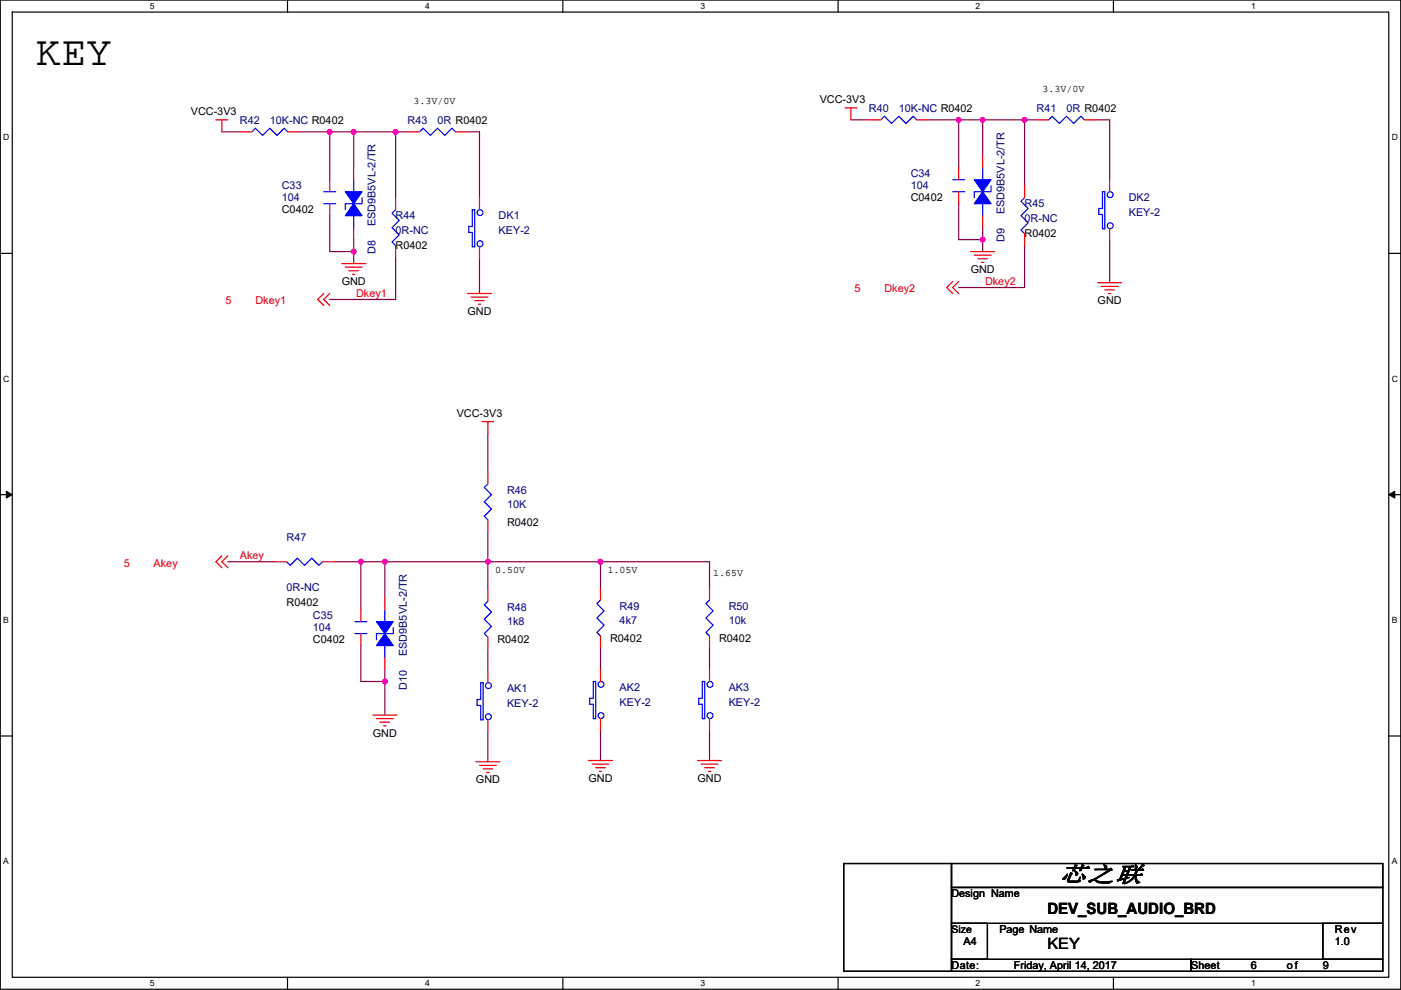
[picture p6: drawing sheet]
<svg xmlns="http://www.w3.org/2000/svg" width="297mm" height="210mm" viewBox="0 0 297 210" stroke-linecap="round" stroke-linejoin="round" font-family="sans-serif">
<path d="M.1 0h296.9v209.8h-296.9zM2.6 2.6h291.8v204.7h-291.8z" fill="none" stroke="#000" stroke-width=".25"/>
<g fill="#fff">
<path d="M31.8 .3h1v2h-1z"/>
<path d="M31.8 207.5h1v2.1h-1z"/>
</g>
<path d="M61 0v2.6M61 207.3v2.5" fill="none" stroke="#000" stroke-width=".25"/>
<g fill="#fff">
<path d="M90.1 .3h1v2h-1z"/>
<path d="M90.1 207.5h1v2.1h-1z"/>
</g>
<path d="M119.3 0v2.6M119.3 207.3v2.5" fill="none" stroke="#000" stroke-width=".25"/>
<g fill="#fff">
<path d="M148.5 .3h1v2h-1z"/>
<path d="M148.5 207.5h1v2.1h-1z"/>
</g>
<path d="M177.7 0v2.6M177.7 207.3v2.5" fill="none" stroke="#000" stroke-width=".25"/>
<g fill="#fff">
<path d="M206.9 .3h1v2h-1z"/>
<path d="M206.9 207.5h1v2.1h-1z"/>
</g>
<path d="M236.1 0v2.6M236.1 207.3v2.5" fill="none" stroke="#000" stroke-width=".25"/>
<g fill="#fff">
<path d="M265.2 .3h1v2h-1z"/>
<path d="M265.2 207.5h1v2.1h-1z"/>
<path d="M.7 28.2h1.3v2h-1.3z"/>
<path d="M295.1 28.2h1.3v2h-1.3z"/>
<path d="M.7 79.3h1.3v2.1h-1.3z"/>
<path d="M295.1 79.3h1.3v2.1h-1.3z"/>
</g>
<path d="M.1 53.7h2.5M294.4 53.7h2.6" fill="none" stroke="#000" stroke-width=".25"/>
<g fill="#fff">
<path d="M.7 130.5h1.2v2h-1.2z"/>
<path d="M295.1 130.5h1.2v2h-1.2z"/>
</g>
<path d="M.1 104.9h2.5M294.4 104.9h2.6" fill="none" stroke="#000" stroke-width=".25"/>
<path d="M1.3 104.2l1.3 .7-1.3 .7zM294.4 104.9l1.3-.7v1.4z" fill="#000" stroke="#000" stroke-width=".21"/>
<g fill="#fff">
<path d="M.7 181.7h1.2v2h-1.2z"/>
<path d="M295.1 181.7h1.2v2h-1.2z"/>
</g>
<path d="M.1 156.1h2.5M294.4 156.1h2.6M178.9 183.2h22.8v22.8h-22.8zM201.7 183.2h91.5v5h-91.5zM201.7 188.2h91.5v7.7h-91.5zM201.7 195.9h7.7v7.6h-7.7zM280.5 195.9h12.7v7.6h-12.7zM201.7 203.5h50.8v2.5h-50.8zM252.5 203.5h40.7v2.5h-40.7z" fill="none" stroke="#000" stroke-width=".25"/>
<g fill="none" stroke="#800040" stroke-width=".25">
<path d="M47.1 28h3.8M63.6 28h6.3M69.9 28h5.1v7.6M69.9 28v10.1M75 28h8.9M83.9 28h2.5M83.9 28v13.9M99.1 28h2.6v13.9M180.4 25.4h3.8M196.9 25.4h6.4M203.3 25.4v10.2M203.3 25.4h5"/>
<path d="M208.3 25.4v7.6M208.3 25.4h8.9M217.2 25.4v14M217.2 25.4h2.6M232.5 25.4h2.8v12.7M69.9 45.7v7.7h5.1M75 53.4v2.5M75 50.8v2.6M83.9 54.6v8.9h-14M101.7 54.9v7.4M203.3 43.2v7.6h5M208.3 50.8v2.6"/>
<path d="M208.3 48.3v2.5M217.2 52.1v8.9h-13.9M235.3 51.1v8.9M103.4 92v8.1M48.3 119.1h9.9M70.9 119.1h5.6M76.5 119.1v10.2M76.5 119.1h5.1M81.6 119.1v7.7M81.6 119.1h45.7M103.4 112.8v12.2M76.5 136.9v7.6h5.1"/>
<path d="M103.4 137.7v4.6M127.3 137.4v4.6M127.3 124.7v-5.6h23.1v5.6M150.4 137.4v4.6M81.6 144.5v7.2M81.6 142v2.5M81.6 144.5h.2M103.4 155.2v6.4M127.3 155v6.3M150.4 155v6.3"/>
</g>
<g fill="#f0f" stroke="#f0f" stroke-width=".25">
<circle cx="69.9" cy="27.9" r=".5"/>
<circle cx="75" cy="53.3" r=".5"/>
<circle cx="83.9" cy="27.9" r=".5"/>
<circle cx="75" cy="27.9" r=".5"/>
<circle cx="217.2" cy="25.4" r=".5"/>
<circle cx="208.3" cy="25.4" r=".5"/>
<circle cx="203.2" cy="25.4" r=".5"/>
<circle cx="208.3" cy="50.8" r=".5"/>
<circle cx="81.6" cy="144.5" r=".5"/>
<circle cx="76.5" cy="119.1" r=".5"/>
<circle cx="81.6" cy="119.1" r=".5"/>
<circle cx="103.4" cy="119.1" r=".5"/>
<circle cx="127.3" cy="119.1" r=".5"/>
</g>
<g fill="none" stroke="#f00" stroke-width=".25">
<path d="M45.8 25.4h2.5M47.1 25.4v2.6M50.9 28h2.5M61 28h2.6M69.9 38.1v2.6M75 35.6v2.5M86.4 28h2.6M96.6 28h2.5M179.1 22.9h2.6M180.4 22.9v2.5M184.2 25.4h2.5M194.4 25.4h2.5"/>
<path d="M203.3 35.6v2.5M208.3 33v2.6M217.2 39.4v2.5M219.8 25.4h2.5M229.9 25.4h2.6M235.3 38.1v2.6M69.9 43.2v2.5M72.5 55.9h5M73.2 56.7h3.6M74 57.4h2M74.7 58.2h.5M75 48.3v2.5"/>
<path d="M83.9 52.1v2.5M83.9 41.9v2.6M101.7 52.3v2.6M101.7 41.9v2.6M202 59.7l-1.3 1.3 1.3 1.3M203.3 59.7l-1.3 1.3 1.3 1.3M203.3 40.7v2.5M205.8 53.4h5.1M206.6 54.1h3.5M207.3 54.9h2.1M208.1 55.6h.5M208.3 45.7v2.6"/>
<path d="M217.2 49.6v2.5M232.7 60h5.1M235.3 48.5v2.6M68.6 62.3l-1.2 1.2 1.2 1.3M69.9 62.3l-1.3 1.2 1.3 1.3M99.1 62.3h5.1M99.9 63h3.5M100.6 63.8h2.1M101.4 64.5h.5M233.5 60.7h3.5M234.2 61.5h2.1M235 62.3h.5"/>
<path d="M102.2 89.4h2.5M103.4 89.4v2.6M47.1 117.9l-1.3 1.2 1.3 1.3M48.3 117.9l-1.2 1.2 1.2 1.3M58.2 119.1h2.6M68.4 119.1h2.5M103.4 110.3v2.5M103.4 100.1v2.5M76.5 134.4v2.5M76.5 129.3v2.5M81.6 126.8v2.5M81.6 139.5v2.5"/>
<path d="M103.4 135.1v2.6M103.4 125v2.5M127.3 134.9v2.5M127.3 124.7v2.6M150.4 134.9v2.5M150.4 124.7v2.6M79.1 151.7h5M79.8 152.4h3.6M80.6 153.2h2M81.3 153.9h.5M103.4 152.7v2.5M103.4 142.3v2.5"/>
<path d="M127.3 152.4v2.6M127.3 142v2.5M150.4 152.4v2.6M150.4 142v2.5M100.9 161.6h5.1M101.7 162.3h3.5M102.4 163.1h2.1M103.2 163.9h.5M124.8 161.3h5.1M125.5 162.1h3.6M126.3 162.8h2M127.1 163.6h.5"/>
<path d="M147.9 161.3h5.1M148.7 162.1h3.5M149.4 162.8h2M150.2 163.6h.5"/>
</g>
<g fill="none" stroke="#00f" stroke-width=".25">
<path d="M53.4 28l.8-.8 1.5 1.5 1.5-1.5 1.5 1.5 1.6-1.5 .7 .8M75 38.1v2.6M89 28l.7-.8 1.5 1.5 1.6-1.5 1.5 1.5 1.5-1.5 .8 .8M186.7 25.4l.8-.7 1.5 1.5 1.6-1.5 1.5 1.5 1.5-1.5 .8 .7M202 38.1h2.5M208.3 35.6v2.5M210.1 39.4v1.3h-3.5v1.2M222.3 25.4l.8-.7 1.5 1.5 1.5-1.5 1.5 1.5 1.6-1.5 .7 .7M68.6 43.2h2.6M68.6 40.7h2.6M75 45.7v2.6M76.8 41.9v1.3h-3.6v1.3"/>
<path d="M83.9 44.5l-.8 .7 1.5 1.6-1.5 1.5 1.5 1.5-1.5 1.5 .8 .8M100.1 44.5h.5v7.8h-.5v-3h-.7v-1.3h.7zM202 40.7h2.5M208.3 43.2v2.5M217.2 41.9l-.7 .8 1.5 1.5-1.5 1.5 1.5 1.6-1.5 1.5 .7 .8M233.7 40.7h.5v7.8h-.5v-3h-.7v-1.3h.7zM60.8 119.1l.7 .8 1.6-1.5 1.5 1.5 1.5-1.5 1.5 1.5 .8-.8M103.4 102.6l-.7 .8 1.5 1.5-1.5 1.5 1.5 1.6-1.5 1.5 .7 .8M75.2 134.4h2.6M75.2 131.8h2.6M81.6 129.3v2.5M81.6 136.9v2.6"/>
<path d="M83.4 133.1v1.3h-3.6v1.3M103.4 127.5l-.7 .8 1.5 1.5-1.5 1.5 1.5 1.6-1.5 1.5 .7 .7M127.3 127.3l-.7 .7 1.5 1.6-1.5 1.5 1.5 1.5-1.5 1.5 .7 .8M150.4 127.3l-.7 .7 1.5 1.6-1.5 1.5 1.5 1.5-1.5 1.5 .7 .8M101.9 144.8h.5v7.9h-.5v-3.1h-.7v-1.2h.7zM125.8 144.5h.5v7.9h-.5v-3h-.8v-1.3h.8zM148.9 144.5h.5v7.9h-.5v-3h-.8v-1.3h.8z"/>
<circle cx="101.8" cy="45.1" r=".62"/>
<circle cx="101.8" cy="51.7" r=".62"/>
<circle cx="235.4" cy="41.3" r=".62"/>
<circle cx="235.4" cy="47.9" r=".62"/>
<circle cx="103.6" cy="152" r=".62"/>
<circle cx="103.6" cy="145.4" r=".62"/>
<circle cx="127.4" cy="145.2" r=".62"/>
<circle cx="127.4" cy="151.8" r=".62"/>
<circle cx="150.5" cy="151.8" r=".62"/>
<circle cx="150.5" cy="145.2" r=".62"/>
</g>
<g fill="#00f" stroke="#00f" stroke-width=".25">
<path d="M79.8 131.8h3.6l-1.8 2.6z" fill-rule="evenodd"/>
<path d="M81.6 134.4l1.8 2.5h-3.6z" fill-rule="evenodd"/>
<path d="M73.2 40.7h3.6l-1.8 2.5z" fill-rule="evenodd"/>
<path d="M75 43.2l1.8 2.5h-3.6z" fill-rule="evenodd"/>
<path d="M206.6 38.1h3.5l-1.8 2.6z" fill-rule="evenodd"/>
<path d="M208.3 40.7l1.8 2.5h-3.5z" fill-rule="evenodd"/>
</g>
<text font-size="8.9" x="7.7" y="13.8">KEY</text>
<text font-size="4.9" x="224.6" y="187">芯之联</text>
<g font-size="3.3">
<text x="222.1" y="193.8">DEV_SUB_AUDIO_BRD</text>
<text x="222.1" y="201.4">KEY</text>
</g>
<g font-size="2.3">
<text x="173.8" y="21.9">VCC-3V3</text>
<text x="40.4" y="24.4">VCC-3V3</text>
<text x="59.8" y="45.3">C0402</text>
<text x="193.1" y="42.7">C0402</text>
<text x="83.9" y="52.9">R0402</text>
<text x="217.2" y="50.3">R0402</text>
<text x="205.8" y="58">GND</text>
<text x="72.5" y="60.5">GND</text>
<text x="232.7" y="64.6">GND</text>
<text x="99.1" y="66.8">GND</text>
<text x="96.8" y="88.4">VCC-3V3</text>
<text x="107.5" y="111.5">R0402</text>
<text x="60.8" y="128.6">R0402</text>
<text x="66.4" y="136.4">C0402</text>
<text x="105.5" y="136.4">R0402</text>
<text x="129.3" y="136.2">R0402</text>
<text x="152.5" y="136.2">R0402</text>
<text x="79.1" y="156.3">GND</text>
<text x="100.9" y="166.2">GND</text>
<text x="124.8" y="165.9">GND</text>
<text x="147.9" y="165.9">GND</text>
<text x="201.7" y="190.3">Design Name</text>
<text x="211.9" y="197.9">Page Name</text>
<text x="283" y="197.9">Rev</text>
<text x="204.3" y="200.4">A4</text>
<text x="283" y="200.4">1.0</text>
<text x="201.7" y="205.5">Date:</text>
<text x="214.9" y="205.5">Friday, April 14, 2017</text>
<text x="252.5" y="205.5">Sheet</text>
<text x="265.2" y="205.5">6</text>
<text x="272.9" y="205.5">of</text>
<text x="280.5" y="205.5">9</text>
</g>
<g font-size="2.3" fill="#000080">
<text x="184.2" y="23.7">R40</text>
<text x="190.6" y="23.7">10K-NC R0402</text>
<text x="219.8" y="23.7">R41</text>
<text x="226.1" y="23.7">0R R0402</text>
<text x="50.9" y="26.2">R42</text>
<text x="57.2" y="26.2">10K-NC R0402</text>
<text x="86.4" y="26.2">R43</text>
<text x="92.8" y="26.2">0R R0402</text>
<text x="59.8" y="40.2">C33</text>
<text x="193.1" y="37.6">C34</text>
<text x="193.1" y="40.2">104</text>
<text x="59.8" y="42.7">104</text>
<text x="83.9" y="46.5">R44</text>
<text x="105.7" y="46.5">DK1</text>
<text x="213" y="45.5" transform="rotate(-90 213 45.5)">ESD9B5VL-2/TR</text>
<text x="217.2" y="44">R45</text>
<text x="217.2" y="47">0R-NC</text>
<text x="239.3" y="42.7">DK2</text>
<text x="239.3" y="45.8">KEY-2</text>
<text x="79.6" y="53.9" transform="rotate(-90 79.6 53.9)">D8</text>
<text x="79.6" y="48" transform="rotate(-90 79.6 48)">ESD9B5VL-2/TR</text>
<text x="83.9" y="49.6">0R-NC</text>
<text x="105.7" y="49.6">KEY-2</text>
<text x="213" y="51.3" transform="rotate(-90 213 51.3)">D9</text>
<text x="107.5" y="104.7">R46</text>
<text x="107.5" y="107.7">10K</text>
<text x="60.8" y="114.9">R47</text>
<text x="60.8" y="125.3">0R-NC</text>
<text x="66.4" y="131.4">C35</text>
<text x="107.5" y="129.6">R48</text>
<text x="131.4" y="129.3">R49</text>
<text x="154.5" y="129.3">R50</text>
<text x="66.4" y="133.9">104</text>
<text x="107.5" y="132.6">1k8</text>
<text x="131.4" y="132.4">4k7</text>
<text x="154.5" y="132.4">10k</text>
<text x="86.3" y="139.2" transform="rotate(-90 86.3 139.2)">ESD9B5VL-2/TR</text>
<text x="86.3" y="146.3" transform="rotate(-90 86.3 146.3)">D10</text>
<text x="107.5" y="146.9">AK1</text>
<text x="107.5" y="149.9">KEY-2</text>
<text x="131.4" y="146.6">AK2</text>
<text x="131.4" y="149.6">KEY-2</text>
<text x="154.5" y="146.6">AK3</text>
<text x="154.5" y="149.6">KEY-2</text>
</g>
<g font-size="2.3" fill="#f00">
<text x="47.8" y="64.6">5</text>
<text x="54.2" y="64.6">Dkey1</text>
<text x="75.5" y="63">Dkey1</text>
<text x="181.2" y="62">5</text>
<text x="187.5" y="62">Dkey2</text>
<text x="208.8" y="60.5">Dkey2</text>
<text x="50.9" y="118.6">Akey</text>
<text x="26.2" y="120.2">5</text>
<text x="32.6" y="120.2">Akey</text>
</g>
<text font-size="2.2" x="201.7" y="197.8">Size</text>
<g font-size="2.1">
<text x="87.7" y="22">3.3V/0V</text>
<text x="221" y="19.5">3.3V/0V</text>
<text x="105" y="121.6">0.50V</text>
<text x="128.8" y="121.6">1.05V</text>
<text x="151.2" y="122.1">1.65V</text>
</g>
<g font-size="1.8">
<text x="31.8" y="1.9">5</text>
<text x="90.1" y="1.9">4</text>
<text x="148.5" y="1.9">3</text>
<text x="206.9" y="1.9">2</text>
<text x="265.2" y="1.9">1</text>
<text x=".7" y="29.8">D</text>
<text x="295.1" y="29.8">D</text>
<text x=".7" y="81">C</text>
<text x="295.1" y="81">C</text>
<text x=".7" y="132.1">B</text>
<text x="295.1" y="132.1">B</text>
<text x=".7" y="183.3">A</text>
<text x="295.1" y="183.3">A</text>
<text x="31.8" y="209.2">5</text>
<text x="90.1" y="209.2">4</text>
<text x="148.5" y="209.2">3</text>
<text x="206.9" y="209.2">2</text>
<text x="265.2" y="209.2">1</text>
</g>
</svg>
